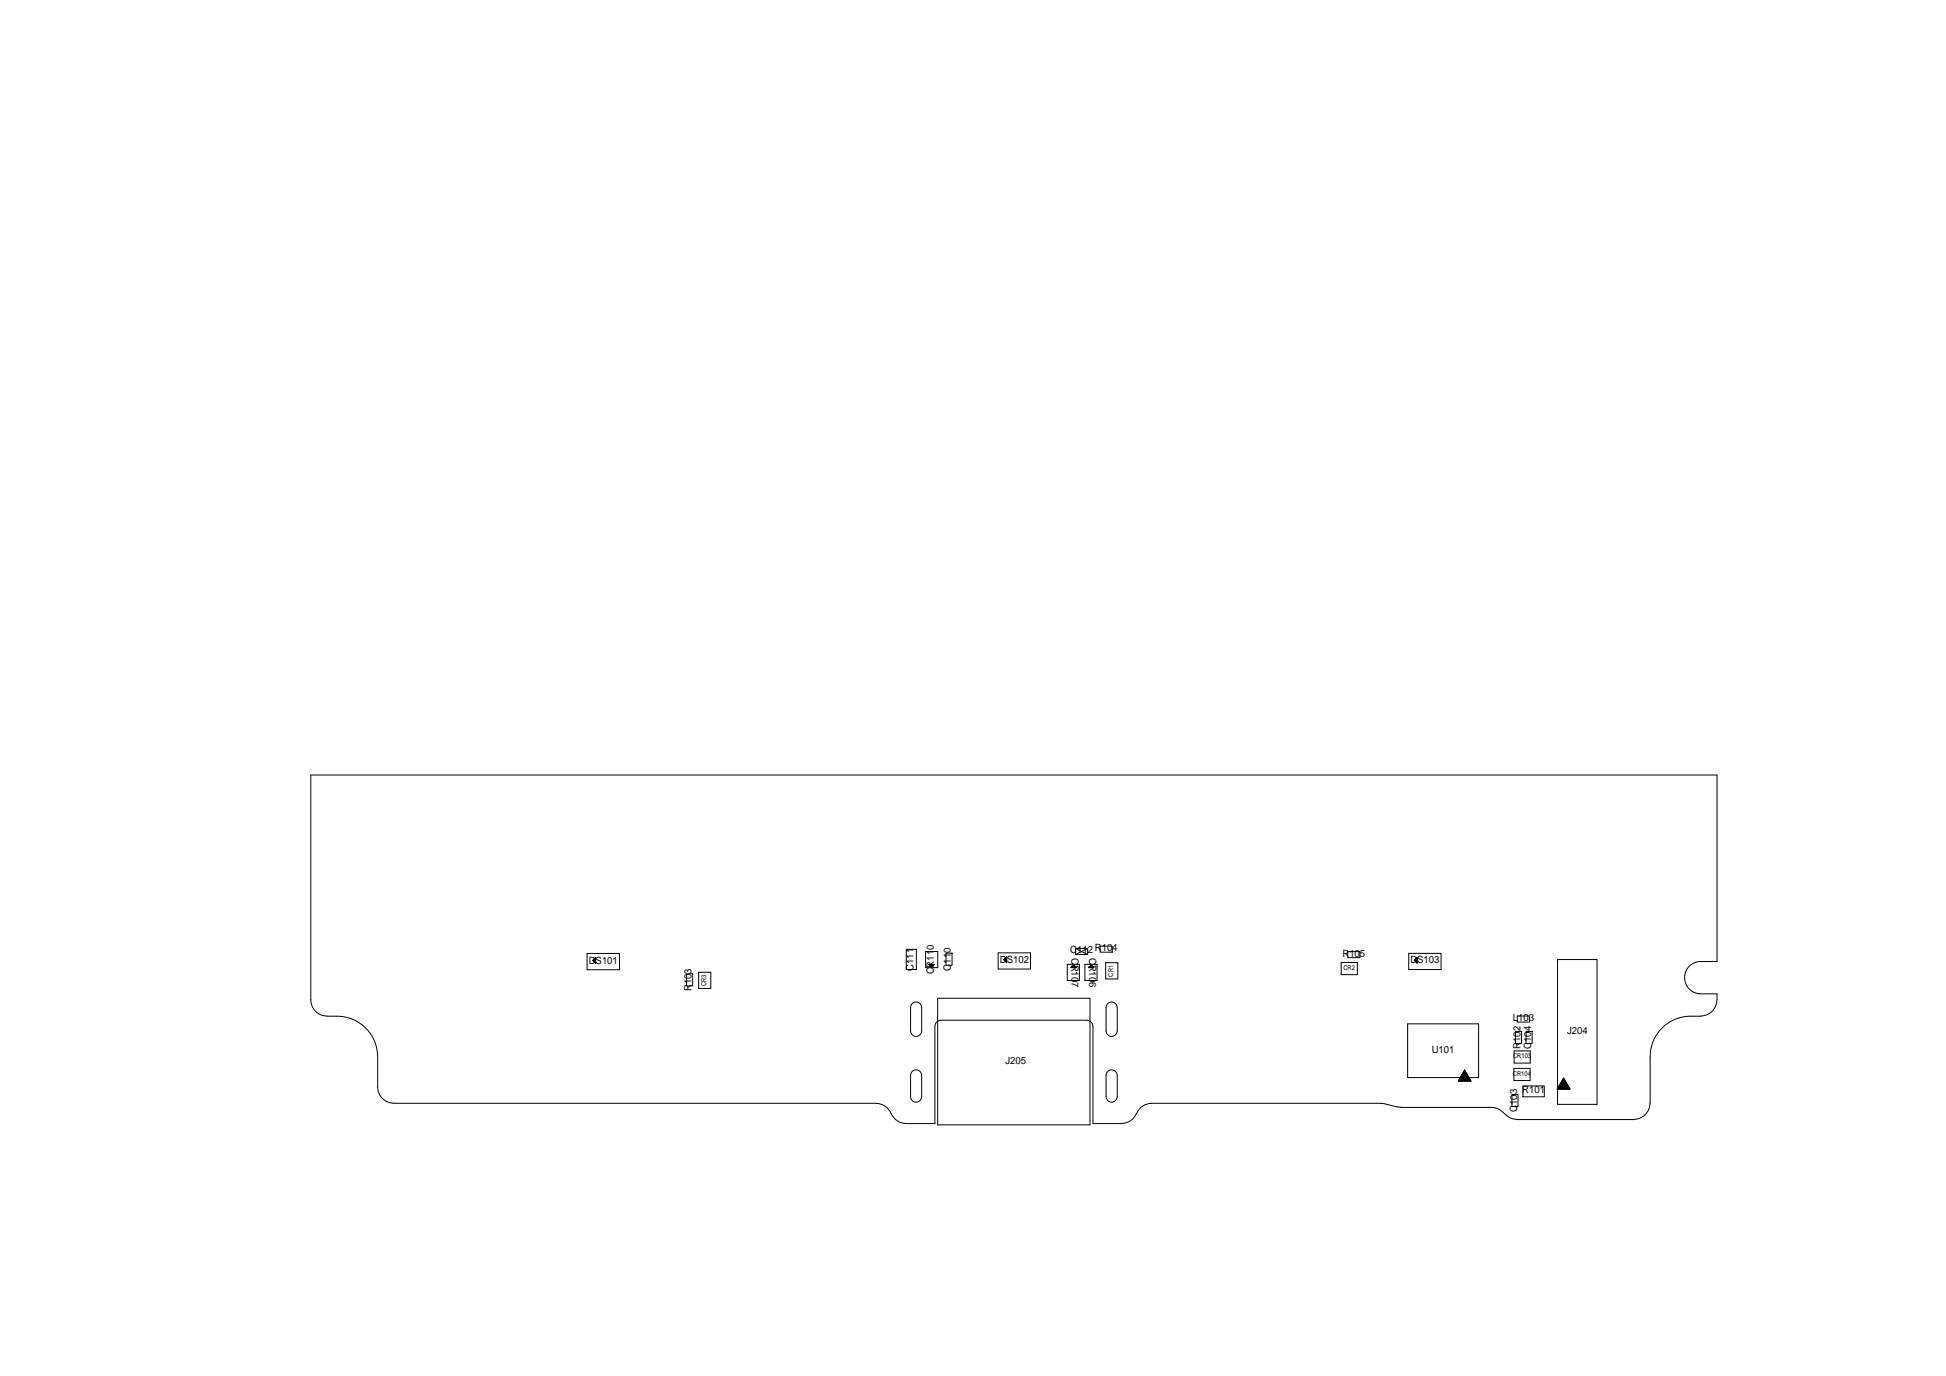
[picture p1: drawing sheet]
<svg xmlns="http://www.w3.org/2000/svg" width="420mm" height="297mm" viewBox="0 0 420 297" stroke-linecap="round" stroke-linejoin="round" font-family="sans-serif">
<g fill="none" stroke="#000" stroke-width=".22">
<path d="M70.6 219.4h2.2M72.8 219.4a8.7 8.7 0 0 1 8.7 8.7M126.8 205.8h7v3.5h-7zM128 207.3l.6-.6v1.2zM128 207.3h.6M128 207.4h.6M128.1 207.2h.5M128.1 207.5h.5M128.2 207.1h.4M128.2 207.5h.4M128.3 207h.3M128.3 207.6h.3"/>
<path d="M128.4 207.7h.2M128.4 206.9h.2M128.4 207.8h.2M128.5 207.9h.1M128.5 206.8h.1M148.2 210.2h1.4v2.6h-1.4zM150.8 209.9h2.7v3.5h-2.7zM195.7 204.9h2.2v4.4h-2.2zM196.6 217.5v5a1.2 1.2 0 0 0 1.2 1.2 1.2 1.2 0 0 0 1.2-1.2v-5M196.6 217.5a1.2 1.2 0 0 1 1.2-1.2 1.2 1.2 0 0 1 1.2 1.2M199.8 205.4h2.7v3.5h-2.7zM200.5 208.2h1.2l-.6 .6z"/>
<path d="M200.6 208.3h1M200.7 208.4h.8M200.8 208.5h.6M200.9 208.6h.4M201 208.6h.3M201.1 208.7h.1M202.4 215.5h32.9v27.3h-32.9zM204.2 205.8h1.4v2.6h-1.4zM215.5 205.7h7v3.5h-7zM216.7 207.2l.6-.6v1.2zM216.8 207.2h.5M216.8 207.1h.5"/>
<path d="M216.8 207.3h.5M216.9 207h.4M216.9 207.4h.4M216.9 206.9h.4M217 207.5h.3M217 206.9h.3M217.1 207.5h.2M217.1 206.8h.2M217.2 207.6h.1M217.2 206.7h.1M217.2 207.7h.1M217.3 207.8h.1"/>
<path d="M217.3 206.6h.1M230.4 208.2h2.7v3.5h-2.7zM231.2 208.9l.6-.6 .6 .6zM231.3 208.8h1M231.4 208.7h.8M231.4 208.6h.7M231.5 208.6h.6M231.6 208.5h.4M231.7 208.4h.2M232.2 204.7l2.6 1.4M232.2 204.7v1.4M232.2 204.7h2.6v1.4"/>
<path d="M232.2 206.1h2.6M234.2 208.2h2.7v3.5h-2.7zM234.8 204.7l-2.6 1.4M235.1 208.8h1M235.2 208.7h.8M235.3 208.6h.7M235.4 208.6h.5M235.4 208.5h.4M235.5 208.4h.2M235.6 208.3l.6 .6h-1.2zM237.5 204.2h2.6v1.3h-2.6zM238.7 207.8h2.7v3.5h-2.7z"/>
<path d="M238.8 217.5v5a1.2 1.2 0 0 0 1.2 1.2 1.2 1.2 0 0 0 1.2-1.2v-5M238.8 217.5a1.2 1.2 0 0 1 1.2-1.2 1.2 1.2 0 0 1 1.2 1.2M289.6 207.8h3.5v2.6h-3.5zM291 205.4h2.6v1.3h-2.6zM304.2 205.8h6.9v3.5h-6.9zM305.4 207.3l.6-.6v1.2zM305.4 207.3h.6M305.4 207.4h.6M305.4 207.2h.6M305.5 207.5h.5M305.5 207.1h.5M305.6 207.5h.4"/>
<path d="M305.6 207h.4M305.7 207.6h.3M305.7 206.9h.3M305.8 207.7h.2M305.8 206.9h.2M305.8 207.8h.2M305.9 206.8h.1M305.9 207.9h.1M306 206.7h.1M327.6 219.3h2.6v1.3h-2.6zM336.3 207.1h8.5v31.3h-8.5zM365 219.4a8.7 8.7 0 0 0-8.7 8.7v10.1"/>
<path d="M365 219.4h2.2M367.2 214.5a3.5 3.5 0 0 1-3.5-3.5 3.5 3.5 0 0 1 3.5-3.4h3.5v-40.3h-303.6v48.5a3.5 3.5 0 0 0 3.5 3.5M367.2 214.5h3.5v1.4M370.7 215.8a3.5 3.5 0 0 1-3.5 3.5M81.5 234.7a3.5 3.5 0 0 0 3.5 3.4l104.2 .1M81.5 228.1v6.6M189.1 238.2a3.5 3.5 0 0 1 3.3 2.2M196.8 231.4a1.2 1.2 0 0 1 1.4-.4 1.2 1.2 0 0 1 .8 1.2v4.5a1.2 1.2 0 0 1-1.2 1.2 1.2 1.2 0 0 1-1.2-1.2v-4.6zM201.9 221.6v20.9h-6.2M236 221.5a1.3 1.3 0 0 0-1.4-1.3h-31.4a1.28 1.28 0 0 0-1.3 1.3M236 221.6v20.9h6.2M239 231.4a1.2 1.2 0 0 1 1.4-.4 1.2 1.2 0 0 1 .8 1.1v4.6a1.2 1.2 0 0 1-1.2 1.2 1.2 1.2 0 0 1-1.2-1.2v-4.6z"/>
<path d="M248.6 238.2a3.5 3.5 0 0 0-3.2 2.1M248.7 238.2h49.4M298.1 238.2l3.5 .8M301.6 238.9l.8 .1M302.5 239.1h19.5M303.9 221h15.3v11.6h-15.3zM314.9 233.3h2.7M314.9 233.3h2.6M315 233.2h2.5M315 233.1h2.4M315.1 233h2.3M315.1 232.9h2.2"/>
<path d="M315.2 232.8h2.1M315.2 232.7h2M315.3 232.6h1.8M315.4 232.5h1.7M315.4 232.4h1.6M315.5 232.3h1.5M315.5 232.2h1.4M315.6 232.2h1.3M315.6 232.1h1.3M315.6 232h1.2M315.7 231.9h1M315.8 231.8h.9"/>
<path d="M315.8 231.7h.8M315.9 231.6h.7M315.9 231.5h.6M316 231.4h.5M316 231.3h.4M316.1 231.2h.2M316.2 231.1h.1M316.2 231l1.4 2.4h-2.8zM322 239.1l1.3 .2 1.2 .8M326.4 236.3h1.4v2.6h-1.4zM326.9 230.6h3.5v2.7h-3.5zM326.9 226.9h3.5v2.6h-3.5z"/>
<path d="M327.2 222.7h1.3v2.6h-1.3zM328.8 234.4h4.6v2.4h-4.6zM329.5 222.7h1.3v2.6h-1.3zM336.3 235h2.6M336.3 234.9h2.5M336.4 234.8h2.4M336.5 234.7h2.2M336.5 234.6h2.2M336.5 234.5h2.1M336.6 234.4h2M336.6 234.4h1.9M336.7 234.3h1.8"/>
<path d="M336.8 234.2h1.6M336.8 234.1h1.6M336.8 234h1.5M336.9 233.9h1.4M336.9 233.8h1.3M337 233.8h1.2M337 233.7h1.1M337.1 233.6h1M337.1 233.5h.9M337.2 233.4h.8M337.2 233.3h.7M337.3 233.3h.6"/>
<path d="M337.3 233.2h.6M337.4 233.1h.4M337.4 233h.3M337.5 232.9h.2M337.5 232.8h.2M337.6 232.7h.1M337.6 232.7l1.4 2.4h-2.8zM356.2 238.1a3.5 3.5 0 0 1-3.4 3.5M192.4 240.3a3.5 3.5 0 0 0 3.2 2.2M245.4 240.3a3.5 3.5 0 0 1-3.2 2.2M324.5 240.1l.6 .5M325.1 240.6l1.1 .8 1.3 .2 25.3 .1"/>
</g>
<g font-size="2.2">
<text x="127.1" y="208">DS101</text>
<text x="197.2" y="209.6" transform="rotate(-90 197.2 209.6)">C111</text>
<text x="205.3" y="209.5" transform="rotate(-90 205.3 209.5)">C110</text>
<text x="215.9" y="207.9">DS102</text>
<text x="231.1" y="205.8">C112 R104</text>
<text x="231.3" y="206.7" transform="rotate(90 231.3 206.7)">CR107</text>
<text x="235.1" y="206.7" transform="rotate(90 235.1 206.7)">CR106</text>
<text x="289.8" y="206.5">R105</text>
<text x="304.5" y="208">DS103</text>
<text x="149.3" y="214" transform="rotate(-90 149.3 214)">R103</text>
<text x="201.6" y="210.4" transform="rotate(-90 201.6 210.4)">CR110</text>
<text x="326.6" y="220.4">L103</text>
<text x="309.1" y="227.3">U101</text>
<text x="328.3" y="226.4" transform="rotate(-90 328.3 226.4)">R102</text>
<text x="330.6" y="226.4" transform="rotate(-90 330.6 226.4)">C104</text>
<text x="338.3" y="223.2">J204</text>
<text x="217.1" y="229.6">J205</text>
<text x="328.7" y="236">R101</text>
<text x="327.5" y="240" transform="rotate(-90 327.5 240)">C103</text>
</g>
<g font-size="1.5">
<text x="290.1" y="209.4">CR2</text>
<text x="152.5" y="212.9" transform="rotate(-90 152.5 212.9)">CR3</text>
<text x="240.3" y="210.8" transform="rotate(-90 240.3 210.8)">CR1</text>
<text x="326.7" y="232.2">CR104</text>
<text x="326.7" y="228.5">CR103</text>
</g>
</svg>
